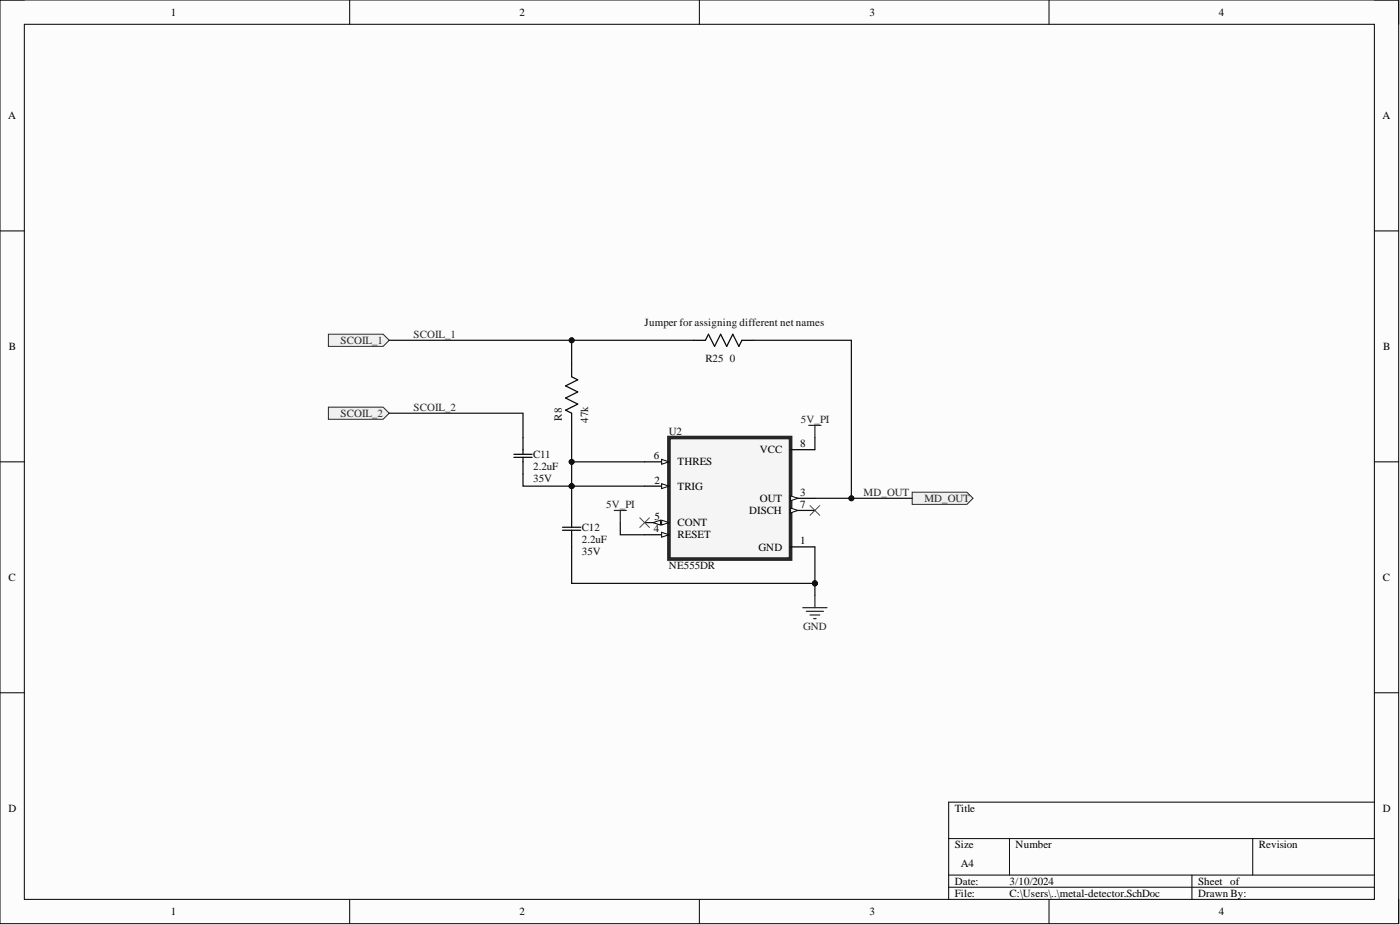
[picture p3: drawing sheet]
<svg xmlns="http://www.w3.org/2000/svg" width="292mm" height="193mm" viewBox="0 0 292 193" stroke-linecap="round" stroke-linejoin="round" font-family="sans-serif">
<path d="M0 0h291.8v192.7h-291.8z" fill-rule="evenodd" fill="#fcfcfc"/>
<path d="M0 0h291.8v192.7h-291.8z" fill="none" stroke="#000" stroke-width=".21"/>
<path d="M5.1 5.1h281.7v182.5h-281.7z" fill-rule="evenodd" fill="#fcfcfc"/>
<g fill="none" stroke="#000" stroke-width=".21">
<path d="M0 0h5.1M73 0v5.1M145.9 0v5.1M218.9 0v5.1M286.8 0h5v5.1M5.1 5.1h281.7v182.5h-281.7zM0 48.2h5.1M286.8 48.2h5M0 96.3h5.1M286.8 96.3h5M0 144.5h5.1M286.8 144.5h5"/>
<path d="M197.9 174.9h88.9M210.6 174.9v7.7M261.4 174.9v7.7M286.8 167.3h-88.9v20.3M73 187.6v5.1M145.9 187.6v5.1M197.9 182.6h88.9M197.9 185.1h88.9M218.9 187.6v5.1M248.7 182.6v5M291.8 187.6v5.1"/>
</g>
<path d="M68.5 84.9h11.4l1.3 1.3-1.3 1.3h-11.4z" fill-rule="evenodd" fill="#f0f0f0"/>
<path d="M68.5 84.9h11.4l1.3 1.3-1.3 1.3h-11.4z" fill="none" stroke="#262626" stroke-width=".21"/>
<path d="M139.6 91.3h25.3v25.3h-25.3z" fill-rule="evenodd" fill="#f5f5f5"/>
<path d="M139.6 91.3h25.3v25.3h-25.3z" fill="none" stroke="#262626" stroke-width=".76"/>
<path d="M134.5 96.3h5.1" fill="none" stroke="#000" stroke-width=".25"/>
<path d="M138 95.8l1.6 .5-1.6 .6z" fill="#fbfbfb"/>
<path d="M138 95.8l1.6 .5-1.6 .6z" fill="none" stroke="#000" stroke-width=".21"/>
<path d="M134.5 101.4h5.1" fill="none" stroke="#000" stroke-width=".25"/>
<path d="M138 100.9l1.6 .5-1.6 .5z" fill="#fbfbfb"/>
<path d="M138 100.9l1.6 .5-1.6 .5z" fill="none" stroke="#000" stroke-width=".21"/>
<path d="M134.5 109h5.1" fill="none" stroke="#000" stroke-width=".25"/>
<path d="M138 108.5l1.6 .5-1.6 .5z" fill="#fbfbfb"/>
<path d="M138 108.5l1.6 .5-1.6 .5z" fill="none" stroke="#000" stroke-width=".21"/>
<path d="M136.3 109l1.5-.5v1z" fill="#fbfbfb"/>
<path d="M136.3 109l1.5-.5v1z" fill="none" stroke="#000" stroke-width=".21"/>
<path d="M134.5 111.6h5.1" fill="none" stroke="#000" stroke-width=".25"/>
<path d="M138 111.1l1.6 .5-1.6 .5z" fill="#fbfbfb"/>
<path d="M138 111.1l1.6 .5-1.6 .5z" fill="none" stroke="#000" stroke-width=".21"/>
<path d="M164.9 93.8h5.1M164.9 104h5.1" fill="none" stroke="#000" stroke-width=".25"/>
<path d="M164.9 103.4l1.6 .6-1.6 .5z" fill="#fbfbfb"/>
<path d="M164.9 103.4l1.6 .6-1.6 .5z" fill="none" stroke="#000" stroke-width=".21"/>
<path d="M164.9 106.5h5.1" fill="none" stroke="#000" stroke-width=".25"/>
<path d="M164.9 106l1.6 .5-1.6 .5z" fill="#fbfbfb"/>
<path d="M164.9 106l1.6 .5-1.6 .5z" fill="none" stroke="#000" stroke-width=".21"/>
<path d="M119.3 76.1v2.5l1.2 .6-2.5 1.3 2.5 1.3-2.5 1.2 2.5 1.3-2.5 1.3 1.3 .6v2.5M107.2 94.8h3.8M107.2 95.4h3.8M109.1 91.3v3.5M109.1 95.4v3.5M117.4 110h3.8M117.4 110.6h3.8M119.3 106.5v3.5M119.3 110.6v3.5M164.9 114.1h5.1" fill="none" stroke="#000" stroke-width=".25"/>
<path d="M167.5 126.8h5.1M168.2 127.5h3.6M169 128.3h2M169.8 129.1h.5M170 124.2v2.6" fill="none" stroke="#262626" stroke-width=".25"/>
<path d="M133.5 108l2 2M135.5 108l-2 2M169 105.5l2 2M171 105.5l-2 2" fill="none" stroke="#4c4c4c" stroke-width=".21"/>
<path d="M170 91.3v2.5M170 114.1v7.6" fill="none" stroke="#0e0e0e" stroke-width=".25"/>
<circle cx="170" cy="121.7" r=".51" fill="#0e0e0e"/>
<circle cx="170" cy="121.7" r=".51" fill="none" stroke="#0e0e0e" stroke-width=".21"/>
<path d="M81.2 86.2h27.9v5.1M119.3 96.3h15.2" fill="none" stroke="#0e0e0e" stroke-width=".25"/>
<circle cx="119.3" cy="96.3" r=".51" fill="#0e0e0e"/>
<circle cx="119.3" cy="96.3" r=".51" fill="none" stroke="#0e0e0e" stroke-width=".21"/>
<path d="M119.3 101.4v5.1" fill="none" stroke="#0e0e0e" stroke-width=".25"/>
<circle cx="119.3" cy="101.4" r=".51" fill="#0e0e0e"/>
<circle cx="119.3" cy="101.4" r=".51" fill="none" stroke="#0e0e0e" stroke-width=".21"/>
<path d="M119.3 114.1v7.6h50.7" fill="none" stroke="#0e0e0e" stroke-width=".25"/>
<circle cx="170" cy="121.7" r=".51" fill="#0e0e0e"/>
<circle cx="170" cy="121.7" r=".51" fill="none" stroke="#0e0e0e" stroke-width=".21"/>
<path d="M170 121.7v2.5" fill="none" stroke="#0e0e0e" stroke-width=".25"/>
<circle cx="170" cy="121.7" r=".51" fill="#0e0e0e"/>
<circle cx="170" cy="121.7" r=".51" fill="none" stroke="#0e0e0e" stroke-width=".21"/>
<path d="M129.4 109v2.6h5.1" fill="none" stroke="#0e0e0e" stroke-width=".25"/>
<path d="M190.3 102.7h11.4l1.3 1.3-1.3 1.2h-11.4z" fill-rule="evenodd" fill="#f0f0f0"/>
<path d="M190.3 102.7h11.4l1.3 1.3-1.3 1.2h-11.4z" fill="none" stroke="#262626" stroke-width=".21"/>
<path d="M109.1 98.9v2.5h25.4" fill="none" stroke="#0e0e0e" stroke-width=".25"/>
<circle cx="119.3" cy="101.4" r=".51" fill="#0e0e0e"/>
<circle cx="119.3" cy="101.4" r=".51" fill="none" stroke="#0e0e0e" stroke-width=".21"/>
<path d="M119.3 88.7v12.7" fill="none" stroke="#0e0e0e" stroke-width=".25"/>
<circle cx="119.3" cy="96.3" r=".51" fill="#0e0e0e"/>
<circle cx="119.3" cy="96.3" r=".51" fill="none" stroke="#0e0e0e" stroke-width=".21"/>
<circle cx="119.3" cy="101.4" r=".51" fill="#0e0e0e"/>
<circle cx="119.3" cy="101.4" r=".51" fill="none" stroke="#0e0e0e" stroke-width=".21"/>
<path d="M170 104h20.3" fill="none" stroke="#0e0e0e" stroke-width=".25"/>
<circle cx="177.6" cy="104" r=".51" fill="#0e0e0e"/>
<circle cx="177.6" cy="104" r=".51" fill="none" stroke="#0e0e0e" stroke-width=".21"/>
<path d="M168.8 88.7h2.5M170 88.7v2.6" fill="none" stroke="#262626" stroke-width=".25"/>
<path d="M68.5 69.7h11.4l1.3 1.3-1.3 1.3h-11.4z" fill-rule="evenodd" fill="#f0f0f0"/>
<path d="M68.5 69.7h11.4l1.3 1.3-1.3 1.3h-11.4z" fill="none" stroke="#262626" stroke-width=".21"/>
<path d="M128.2 106.5h2.5M129.4 106.5v2.5" fill="none" stroke="#262626" stroke-width=".25"/>
<path d="M144.6 71h2.6l.6-1.3 1.3 2.6 1.3-2.6 1.2 2.6 1.3-2.6 1.3 2.6 .6-1.3h2.5" fill="none" stroke="#000" stroke-width=".25"/>
<path d="M81.2 71h38.1v5.1" fill="none" stroke="#0e0e0e" stroke-width=".25"/>
<circle cx="119.3" cy="71" r=".51" fill="#0e0e0e"/>
<circle cx="119.3" cy="71" r=".51" fill="none" stroke="#0e0e0e" stroke-width=".21"/>
<path d="M119.3 71h25.3" fill="none" stroke="#0e0e0e" stroke-width=".25"/>
<circle cx="119.3" cy="71" r=".51" fill="#0e0e0e"/>
<circle cx="119.3" cy="71" r=".51" fill="none" stroke="#0e0e0e" stroke-width=".21"/>
<path d="M157.3 71h20.3v33" fill="none" stroke="#0e0e0e" stroke-width=".25"/>
<circle cx="177.6" cy="104" r=".51" fill="#0e0e0e"/>
<circle cx="177.6" cy="104" r=".51" fill="none" stroke="#0e0e0e" stroke-width=".21"/>
<g font-size="2.3">
<text x="35.6" y="3.3">1</text>
<text x="108.4" y="3.3">2</text>
<text x="181.4" y="3.3">3</text>
<text x="254.3" y="3.3">4</text>
<text x="1.7" y="24.8">A</text>
<text x="288.4" y="24.8">A</text>
<text x="1.9" y="73">B</text>
<text x="288.6" y="73">B</text>
<text x="136.4" y="95.8">6</text>
<text x="158.5" y="94.6">VCC</text>
<text x="167" y="93.3">8</text>
<text x="136.5" y="100.9">2</text>
<text x="141.3" y="97.1">THRES</text>
<text x="141.3" y="102.2">TRIG</text>
<text x="156.3" y="107.2">DISCH</text>
<text x="158.5" y="104.7">OUT</text>
<text x="167" y="103.4">3</text>
<text x="167" y="106">7</text>
<text x="136.4" y="111.1">4</text>
<text x="136.5" y="108.5">5</text>
<text x="141.3" y="109.8">CONT</text>
<text x="141.3" y="112.3">RESET</text>
<text x="167" y="113.6">1</text>
<text x="158.3" y="114.9">GND</text>
<text x="1.8" y="121.2">C</text>
<text x="288.5" y="121.2">C</text>
<text x="1.8" y="169.4">D</text>
<text x="199.2" y="169.4">Title</text>
<text x="288.5" y="169.4">D</text>
<text x="199.2" y="177">Size</text>
<text x="211.9" y="177">Number</text>
<text x="262.6" y="177">Revision</text>
<text x="199.2" y="184.6">Date:</text>
<text x="200.5" y="180.8">A4</text>
<text x="210.6" y="184.6">3/10/2024</text>
<text x="250" y="184.6">Sheet of</text>
<text x="35.6" y="190.9">1</text>
<text x="108.4" y="190.9">2</text>
<text x="181.4" y="190.9">3</text>
<text x="199.2" y="187.1">File:</text>
<text x="210.6" y="187.1">C:\Users\..\metal-detector.SchDoc</text>
<text x="250" y="187.1">Drawn By:</text>
<text x="254.3" y="190.9">4</text>
</g>
<g font-size="2.3" fill="#262626">
<text x="71.1" y="71.8">SCOIL_1</text>
<text x="86.3" y="70.5">SCOIL_1</text>
<text x="71.1" y="87">SCOIL_2</text>
<text x="86.3" y="85.7">SCOIL_2</text>
<text x="167.1" y="88.2">5V_PI</text>
<text x="126.5" y="106">5V_PI</text>
<text x="180.2" y="103.4">MD_OUT</text>
<text x="192.9" y="104.7">MD_OUT</text>
<text x="167.6" y="131.3">GND</text>
</g>
<g font-size="2.3" fill="#0e0e0e">
<text x="134.5" y="67.9">Jumper for assigning different net names</text>
<text x="147.2" y="75.6">R25</text>
<text x="152.3" y="75.6">0</text>
<text x="117.2" y="87.7" transform="rotate(-90 117.2 87.7)">R8</text>
<text x="122.7" y="88.2" transform="rotate(-90 122.7 88.2)">47k</text>
<text x="111.2" y="95.6">C11</text>
<text x="139.6" y="90.8">U2</text>
<text x="111.2" y="98.1">2.2uF</text>
<text x="111.2" y="100.7">35V</text>
<text x="121.4" y="113.3">2.2uF</text>
<text x="121.4" y="110.8">C12</text>
<text x="121.4" y="115.9">35V</text>
<text x="139.6" y="118.7">NE555DR</text>
</g>
</svg>
